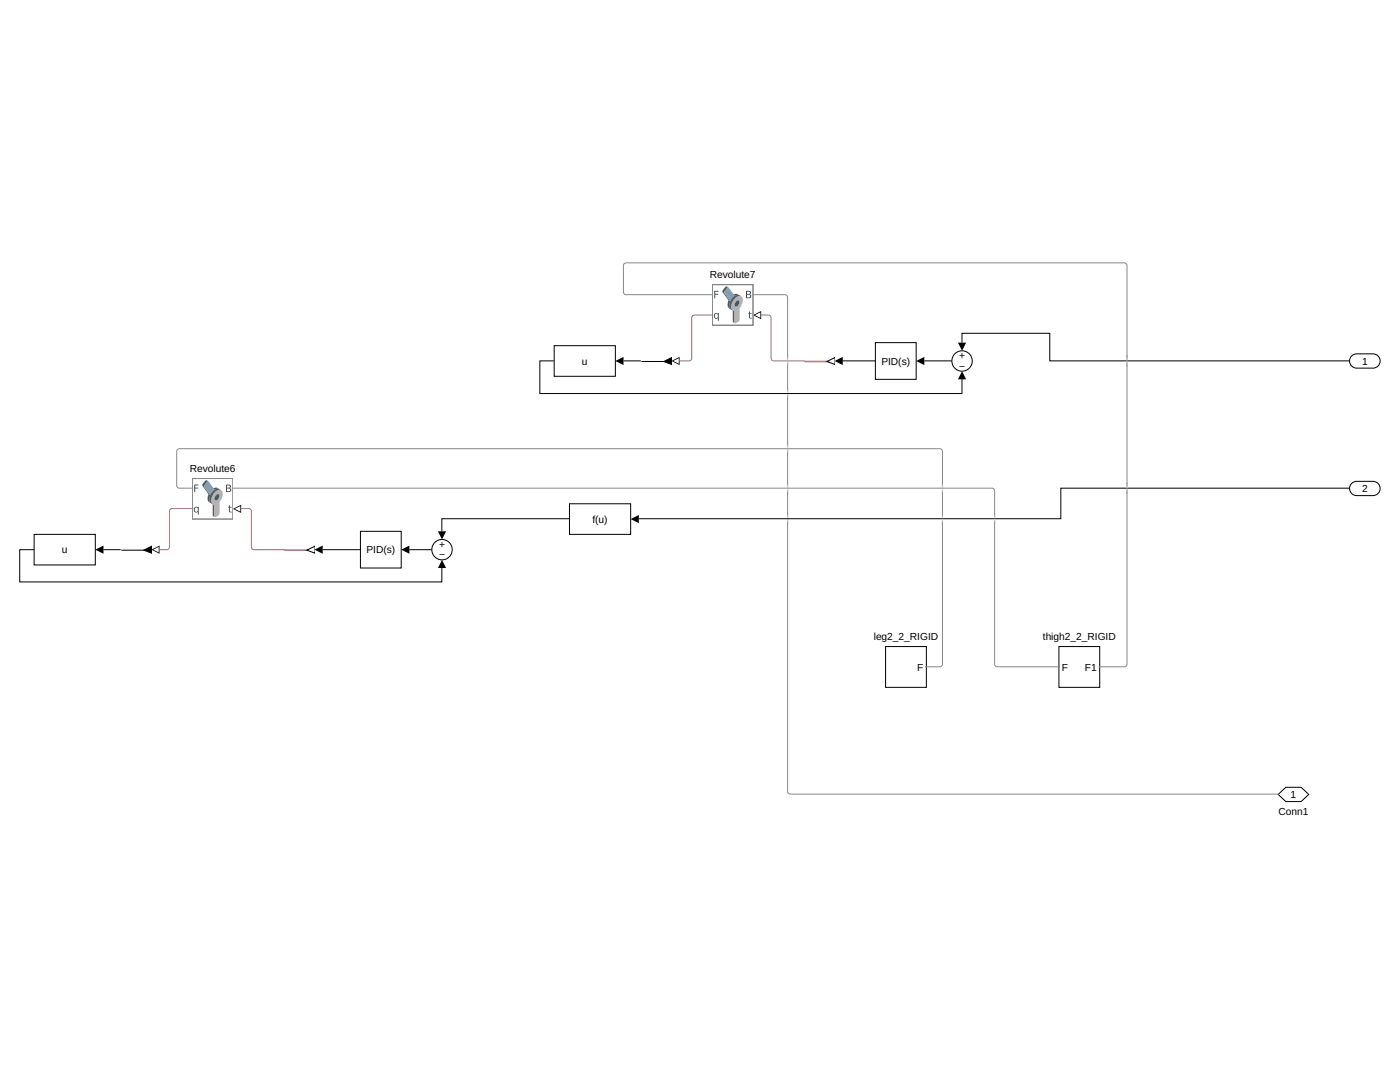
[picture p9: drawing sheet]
<svg xmlns="http://www.w3.org/2000/svg" width="279mm" height="216mm" viewBox="0 0 279 216" stroke-linecap="round" stroke-linejoin="round" font-family="sans-serif">
<path d="M46.9 101.5l1.1 .6v-1.1zM46.5 101.5l1.6-.8v1.7z" fill="#000"/>
<path d="M38.4 95.4h8.1v8.2h-8.1z" fill="#fff"/>
<path d="M42.5 97.5l.7-.2 .6 .3-.5-.1-.4 .2zM41 95.9l.2-.1 .4 .2-.3 .1-.6 1 1.3 1.7-.2 1 .3 .6-.4-.2-.2-.4 .1-1.2-1.2-1.7v-.3z" fill="#34607f"/>
<path d="M41.4 96.1h.2l1.3 1.6a.76 .76 0 0 1 .9-.1 .76 .76 0 0 1 .3 .9 1.95 1.95 0 0 1-2 2 1.2 1.2 0 0 1-.1-1.7l-1.3-1.8z" fill="#819fb4"/>
<path d="M42.5 98l.9-.5 .7 .3-.5-.1-.6 .4-.5 .6-.3 .8v.9l.6 .3 .1 2.5-.4-.3-.1-2.3-.5-.4-.1-.6 .2-.9z" fill="#5d5d5d"/>
<path d="M42.9 98.2a.86 .86 0 0 1 1.5 0v1l-.6 .9v2.5l-.9 .6-.1-.2v-2.3a.83 .83 0 0 1-.6-1.3z" fill="#b3b3b3"/>
<path d="M43.1 98.8l.4-.2a.66 .66 0 0 1 .1 .8 .66 .66 0 0 1-.7 .3v-.4z" fill="#34607f"/>
<path d="M38.4 95.4h8.1v8.2h-8.1z" fill="none" stroke="#878787" stroke-width=".31"/>
<g fill="#2f4f4f">
<path d="M45.7 100.8h.2v.3h.3v.2h-.3v.7l.3 .1v.2l-.3-.1-.2-.1v-.8h-.1z"/>
<path d="M38.8 96.7h.8v.2h-.6v.4h.5v.2h-.5v.7h-.2z"/>
<path d="M45.3 97.5v.5h.3a.28 .28 0 0 0 .3-.3 .28 .28 0 0 0-.3-.2zM45.3 96.9v.4h.3a.23 .23 0 0 0 .3-.2 .23 .23 0 0 0-.3-.2zM45.1 96.7h.5a.36 .36 0 0 1 .5 .2 .36 .36 0 0 1-.3 .5 .41 .41 0 0 1 .3 .5 .41 .41 0 0 1-.5 .3h-.5z"/>
<path d="M38.9 101.4a.39 .39 0 0 0 0 .5 .39 .39 0 0 0 .5 .1 .39 .39 0 0 0 .1-.5 .39 .39 0 0 0-.6-.1zM38.8 101.3l.3-.2 .4 .2v-.2h.2v1.6h-.2v-.6a.53 .53 0 0 1-.8-.1 .53 .53 0 0 1 .1-.7z"/>
</g>
<path d="M150.5 62.9l1.3-.7v1.4z" fill="#fff"/>
<path d="M150.6 62.9l1.1 .5v-1.1zM150.3 62.9l1.6-.8v1.6z" fill="#000"/>
<path d="M142.1 56.8h8.2v8.1h-8.2z" fill="#fff"/>
<path d="M146.3 58.9l.7-.3 .6 .3h-.5l-.5 .2zM144.8 57.2h.2l.4 .2-.3 .1-.6 .9 1.3 1.8-.2 1 .3 .6-.5-.3-.1-.3 .1-1.3-1.2-1.7v-.3z" fill="#34607f"/>
<path d="M145.1 57.4h.3l1.2 1.7a.76 .76 0 0 1 1-.2 .76 .76 0 0 1 .3 .9 1.95 1.95 0 0 1-2 2 1.2 1.2 0 0 1-.1-1.6l-1.3-1.8z" fill="#819fb4"/>
<path d="M146.3 59.3l.8-.5 .8 .3h-.5l-.6 .3-.5 .7-.3 .7v.9l.6 .4 .1 2.4-.5-.3v-2.2l-.5-.4-.1-.6 .2-.9z" fill="#5d5d5d"/>
<path d="M146.7 59.5a.86 .86 0 0 1 1.5 0l-.1 1-.5 1v2.4l-.9 .6-.1-.1v-2.3a.83 .83 0 0 1-.6-1.3z" fill="#b3b3b3"/>
<path d="M146.9 60.2l.4-.2a.66 .66 0 0 1 .1 .7 .66 .66 0 0 1-.7 .4v-.5z" fill="#34607f"/>
<path d="M142.1 56.8h8.2v8.1h-8.2z" fill="none" stroke="#878787" stroke-width=".31"/>
<g fill="#2f4f4f">
<path d="M149.5 62.2h.2v.3h.3v.1h-.3v.7l.3 .1v.2h-.3l-.2-.2v-.8h-.2z"/>
<path d="M142.5 58h.9v.2h-.7v.4h.6v.2h-.6v.7h-.2z"/>
<path d="M149.1 58.8v.6h.3a.28 .28 0 0 0 .3-.3 .28 .28 0 0 0-.3-.3zM149.1 58.2v.4h.3a.23 .23 0 0 0 .3-.2 .23 .23 0 0 0-.3-.2zM148.9 58h.5a.36 .36 0 0 1 .5 .3 .36 .36 0 0 1-.3 .4 .41 .41 0 0 1 .3 .5 .41 .41 0 0 1-.5 .3h-.5z"/>
<path d="M142.7 62.7a.39 .39 0 0 0-.1 .6 .39 .39 0 0 0 .6 0 .39 .39 0 0 0 .1-.5 .39 .39 0 0 0-.6-.1zM142.6 62.6l.3-.2 .4 .2v-.1h.2v1.5h-.2v-.6a.53 .53 0 0 1-.8 0 .53 .53 0 0 1 .1-.8z"/>
</g>
<path d="M176.7 129h8.2v8.2h-8.2z" fill="#fff"/>
<path d="M176.7 129h8.2v8.2h-8.2z" fill="none" stroke="#000" stroke-width=".2"/>
<path d="M211.3 129h8.2v8.2h-8.2z" fill="#fff"/>
<path d="M211.3 129h8.2v8.2h-8.2z" fill="none" stroke="#000" stroke-width=".2"/>
<path d="M56.7 106.6h6.1v6.1h-6.1z" fill="#fff"/>
<path d="M56.8 109.8h6" fill="none" stroke="#a06c70" stroke-width=".31"/>
<path d="M61.2 109.8l1.6-.8v1.4z" fill="#fff"/>
<path d="M62.8 109l-1.6 .8 1.6 .6" fill="none" stroke="#000" stroke-width=".2"/>
<circle cx="88.2" cy="109.7" r="2.04" fill="#fff"/>
<circle cx="88.2" cy="109.7" r="2.04" fill="none" stroke="#000" stroke-width=".2"/>
<path d="M30.4 109.7l1.4-.7v1.4z" fill="#fff"/>
<path d="M30.6 109.7l1.1 .5v-1.1zM30.2 109.7l1.6-.8v1.6z" fill="#000"/>
<path d="M24.1 106.6h6.1v6.1h-6.1z" fill="#fff"/>
<path d="M24.2 109.8h6.1M30.3 109l-1.6 .8 1.6 .6" fill="none" stroke="#000" stroke-width=".2"/>
<path d="M28.7 109.8l1.6-.8v1.4z" fill="#000"/>
<path d="M6.8 106.6h12.2v6.1h-12.2z" fill="#fff"/>
<path d="M6.8 106.6h12.2v6.1h-12.2z" fill="none" stroke="#000" stroke-width=".2"/>
<path d="M160.5 69h6.1v6.1h-6.1z" fill="#fff"/>
<path d="M160.6 72.1h6" fill="none" stroke="#a06c70" stroke-width=".31"/>
<path d="M165 72.1l1.6-.8v1.4z" fill="#fff"/>
<path d="M166.6 71.3l-1.6 .8 1.6 .6" fill="none" stroke="#000" stroke-width=".2"/>
<circle cx="192" cy="72" r="2.04" fill="#fff"/>
<circle cx="192" cy="72" r="2.04" fill="none" stroke="#000" stroke-width=".2"/>
<path d="M134.2 72l1.3-.7v1.4z" fill="#fff"/>
<path d="M134.4 72l1.1 .6v-1.1zM134 72l1.6-.8v1.6z" fill="#000"/>
<path d="M127.9 69h6.1v6.1h-6.1z" fill="#fff"/>
<path d="M128 72.1h6.1M134.1 71.3l-1.6 .8 1.6 .6" fill="none" stroke="#000" stroke-width=".2"/>
<path d="M132.5 72.1l1.6-.8v1.4z" fill="#000"/>
<path d="M110.6 69h12.2v6.1h-12.2z" fill="#fff"/>
<path d="M110.6 69h12.2v6.1h-12.2z" fill="none" stroke="#000" stroke-width=".2"/>
<path d="M269.6 71.2l.7-.5 .5-.1h3.2a1.42 1.42 0 0 1 1.4 1.4 1.42 1.42 0 0 1-1.4 1.5h-3.2a1.42 1.42 0 0 1-1.3-.8 1.42 1.42 0 0 1 .1-1.5z" fill="#fff"/>
<path d="M269.6 71.2l.7-.5 .5-.1h3.2a1.42 1.42 0 0 1 1.4 1.4 1.42 1.42 0 0 1-1.4 1.5h-3.2a1.42 1.42 0 0 1-1.3-.8 1.42 1.42 0 0 1 .1-1.5z" fill="none" stroke="#000" stroke-width=".2"/>
<path d="M269.6 96.6l.7-.5 .5-.1h3.2a1.42 1.42 0 0 1 1.4 1.5 1.42 1.42 0 0 1-1.4 1.4h-3.2a1.42 1.42 0 0 1-1.3-.8 1.42 1.42 0 0 1 .1-1.5z" fill="#fff"/>
<path d="M269.6 96.6l.7-.5 .5-.1h3.2a1.42 1.42 0 0 1 1.4 1.5 1.42 1.42 0 0 1-1.4 1.4h-3.2a1.42 1.42 0 0 1-1.3-.8 1.42 1.42 0 0 1 .1-1.5z" fill="none" stroke="#000" stroke-width=".2"/>
<path d="M255.1 158.5l1.5-1.4h3.1l1.5 1.4-1.5 1.4h-3.1z" fill="#fff"/>
<path d="M255.1 158.5l1.5-1.4h3.1l1.5 1.4-1.5 1.4h-3.1z" fill="none" stroke="#000" stroke-width=".2"/>
<path d="M174.7 68.4h8.1v7.3h-8.1z" fill="#fff"/>
<path d="M174.7 68.4h8.1v7.3h-8.1z" fill="none" stroke="#000" stroke-width=".2"/>
<path d="M71.9 106h8.2v7.3h-8.2z" fill="#fff"/>
<path d="M71.9 106h8.2v7.3h-8.2z" fill="none" stroke="#000" stroke-width=".2"/>
<path d="M113.7 100.5h12.2v6.1h-12.2z" fill="#fff"/>
<path d="M110.5 72h-2.8v6.5h84.3v-2.8M124.4 72h3.5M168.1 72h6.6M184.5 72h5.4M192 68.3v-1.8h17.5v5.5h59.8M269.3 97.4h-57.6v6.1h-84.2M6.8 109.7h-2.9v6.4h84.3v-2.8M20.6 109.7h3.5M64.4 109.7h7.5M81.7 109.7h4.4M113.6 103.5h-25.4v2.5M113.7 100.5h12.2v6.1h-12.2z" fill="none" stroke="#000" stroke-width=".2"/>
<path d="M122.8 72l1.6-.8v1.6zM166.6 72l1.6-.8v1.6zM182.8 72l1.7-.8v1.6zM191.2 68.4h1.6l-.8 1.6zM192 74.1l.8 1.6h-1.6zM19 109.7l1.7-.8v1.6zM62.8 109.7l1.6-.8v1.6zM80.1 109.7l1.6-.8v1.6zM88.2 111.7l.8 1.6h-1.6zM87.4 106h1.6l-.8 1.6zM125.9 103.6l1.6-.8v1.6z" fill="#000"/>
<g fill="none" stroke="#878787" stroke-width=".2">
<path d="M142.3 58.8l-17.6-.1-.3-.4 .1-5.6 .4-.2h99.5l.4 .2 .1 .3v18.9M150.1 58.8h6.6l.4 .3 .1 12.8M157.2 70.8v.2M157.2 72.2v6.2M157.2 78.6v10.8M224.9 70.9v.2M224.9 72.1v25.2M46.3 97.4h151.7l.4 .3 .1 .2v5.5M157.2 89.7v7.6M157.2 97.6v5.8M188.1 97.3v-7.3l-.1-.2-.4-.3-152.1 .1-.2 .4v7.1l.5 .3h2.8M188.1 96.2v.2"/>
<path d="M188.1 97.6v5.8M224.9 97.5v35l-.2 .5-.3 .1h-5.2M157.2 103.6v54.3l.2 .5 97.8 .1M188.1 103.6v28.9l-.1 .3-.4 .3h-3M198.5 103.6l.1 29.2 .4 .3h12.5M198.5 102.4v.2"/>
</g>
<path d="M157.2 71v.2M157.2 72.8v.2M157.2 88.6v.2M157.2 90.3v.2M157.2 96.4v.2M157.2 98.2v.2M188.1 96.4v.2M188.1 98.2v.2" fill="none" stroke="#9c9c9c" stroke-width=".2"/>
<path d="M157.2 71.2v.2M157.2 72.6v.2M157.2 88.8v.2M157.2 90.1v.2M157.2 96.6v.2M157.2 98v.2M188.1 96.6v.2M188.1 98v.2" fill="none" stroke="#b1b1b1" stroke-width=".2"/>
<path d="M157.2 71.4v.3M157.2 72.4v.2M157.2 89v.2M157.2 89.9v.2M157.2 96.8v.3M157.2 97.8v.2M188.1 96.8v.3M188.1 97.8v.2" fill="none" stroke="#c6c6c6" stroke-width=".2"/>
<path d="M157.2 71.7v.2M157.2 72.2v.2M157.2 89.2v.2M157.2 89.7v.2M157.2 97.1v.2M157.2 97.6v.2M188.1 97.1v.2M188.1 97.6v.2" fill="none" stroke="#dadada" stroke-width=".2"/>
<path d="M157.2 77.6v.2M157.2 79.2v.2M224.9 71.1v.2M224.9 72.7v.2M224.9 96.5v.2M224.9 98.1v.2M157.2 102.6v.2M157.2 104.2v.2M188.1 102.6v.2M188.1 104.2v.2M198.5 102.6v.2M198.5 104.2v.2" fill="none" stroke="#9d9d9d" stroke-width=".2"/>
<path d="M157.2 77.8v.2M157.2 79v.2M224.9 71.3v.2M224.9 72.5v.2M224.9 96.7v.2M224.9 97.9v.2M157.2 102.8v.2M157.2 104v.2M188.1 102.8v.2M188.1 104v.2M198.5 102.8v.2M198.5 104v.2" fill="none" stroke="#b3b3b3" stroke-width=".2"/>
<path d="M157.2 78v.2M157.2 78.8v.2M224.9 71.5v.2M224.9 72.3v.2M224.9 96.9v.2M224.9 97.7v.2M157.2 103v.2M157.2 103.8v.2M188.1 103v.2M188.1 103.8v.2M198.5 103v.2M198.5 103.8v.2" fill="none" stroke="#c8c8c8" stroke-width=".2"/>
<path d="M157.2 78.2v.2M157.2 78.6v.2M224.9 71.7v.2M224.9 72.1v.2M224.9 97.1v.2M224.9 97.5v.2M157.2 103.2v.2M157.2 103.6v.2M188.1 103.2v.2M188.1 103.6v.2M198.5 103.2v.2M198.5 103.6v.2" fill="none" stroke="#dedede" stroke-width=".2"/>
<path d="M142.3 62.9h-3.7l-.5 .2-.1 8.4-.2 .4-.3 .1h-1.9M151.8 62.9h1.6h.2l.3 .5 .1 8.3 .4 .3h6.3M38.6 101.5h-4.3l-.4 .2-.1 7.5-.2 .4-.3 .1h-1.5M48.1 101.5h1.6l.4 .2 .1 .3v7.2l.2 .4 6.5 .1" fill="none" stroke="#a06c70" stroke-width=".2"/>
<g font-size="2">
<text x="141.6" y="55.5">Revolute7</text>
<text x="191.4" y="71.7">+</text>
<text x="116.1" y="72.7">u</text>
<text x="175.9" y="72.7">PID(s)</text>
<text x="191.4" y="73.8">−</text>
<text x="271.8" y="72.7">1</text>
<text x="37.9" y="94.2">Revolute6</text>
<text x="271.8" y="98.2">2</text>
<text x="118.2" y="104.3">f(u)</text>
<text x="12.4" y="110.4">u</text>
<text x="73.1" y="110.4">PID(s)</text>
<text x="87.6" y="109.4">+</text>
<text x="87.6" y="111.4">−</text>
<text x="174.4" y="127.8">leg2_2_RIGID</text>
<text x="208.1" y="127.8">thigh2_2_RIGID</text>
<text x="183" y="133.8">F</text>
<text x="211.9" y="133.8">F</text>
<text x="216.5" y="133.8">F1</text>
<text x="257.6" y="159.2">1</text>
<text x="255.1" y="162.6">Conn1</text>
</g>
</svg>
